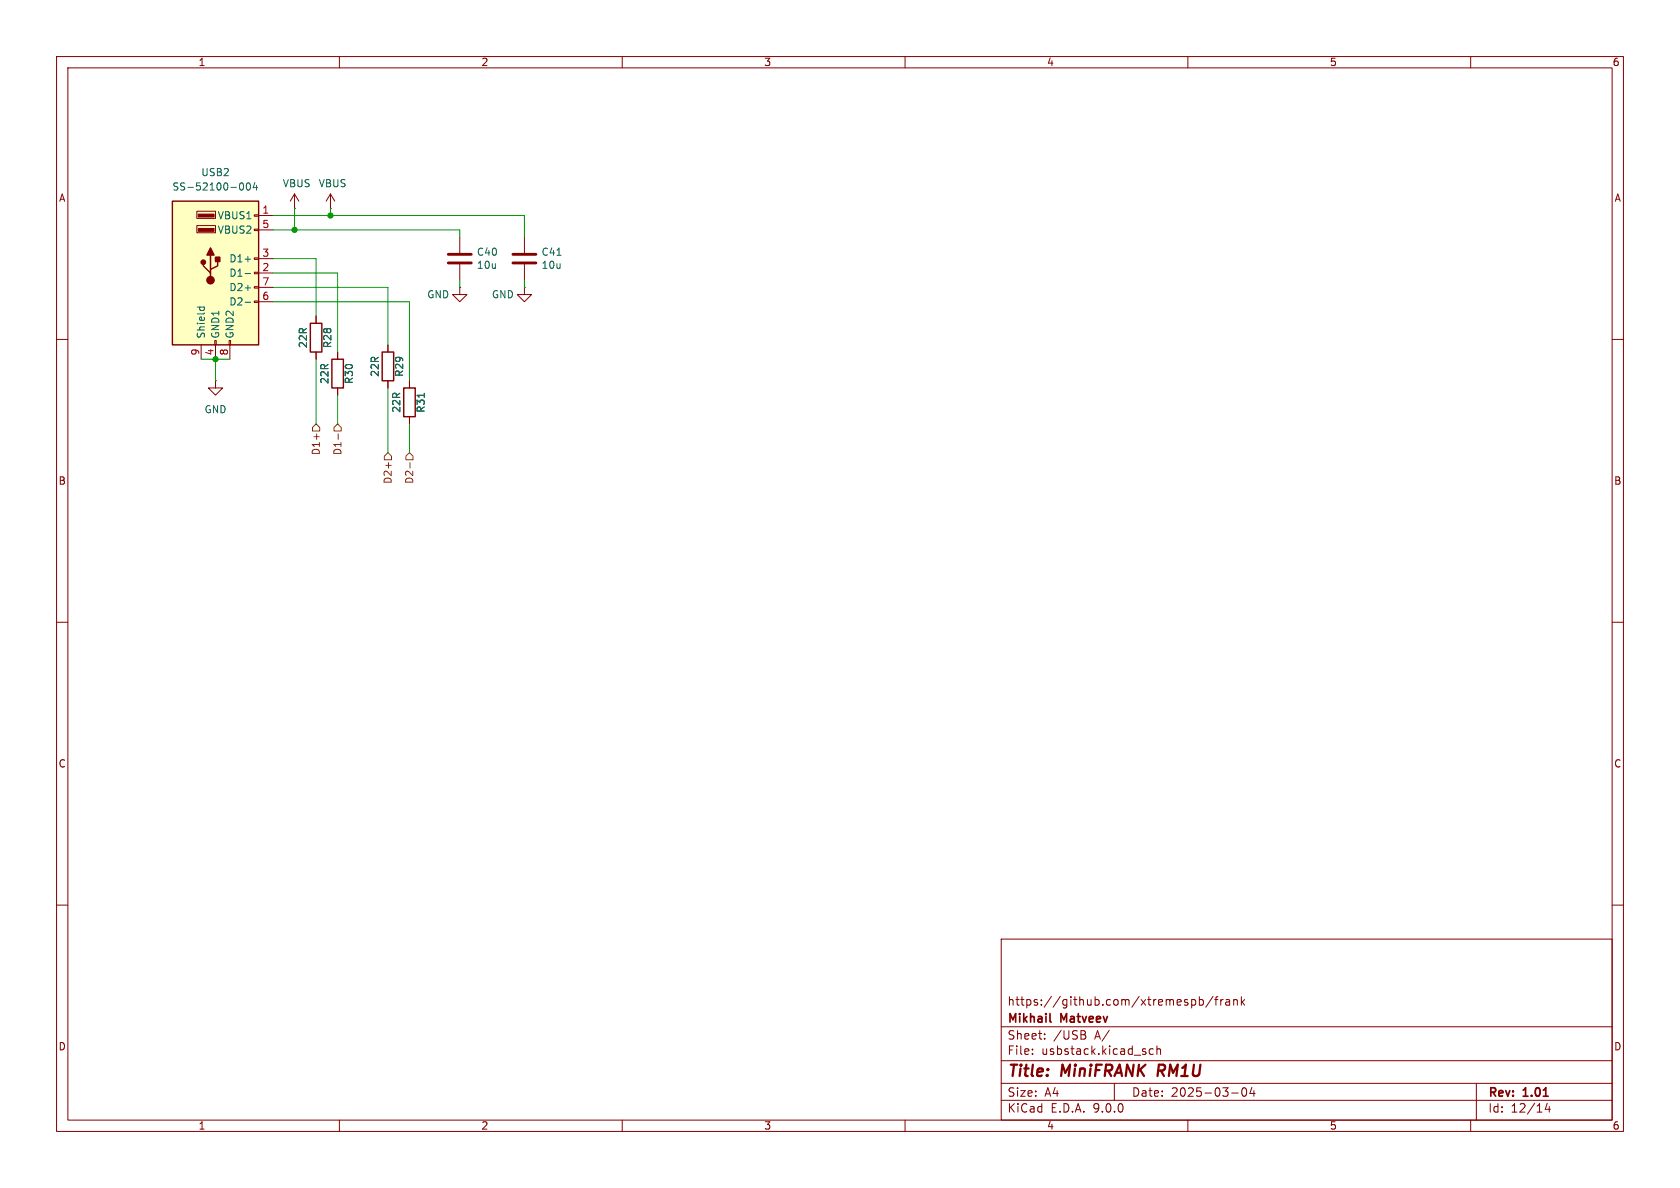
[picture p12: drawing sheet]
<svg xmlns="http://www.w3.org/2000/svg" width="297mm" height="210mm" viewBox="0 0 297 210" stroke-linecap="round" stroke-linejoin="round" font-family="sans-serif">
<g fill="none" stroke="#840000" stroke-width=".18">
<path d="M10 10h277v190h-277zM12 12h273v186h-273zM60 10v2M110 10v2M160 10v2M210 10v2M260 10v2M52.1 36.8h.1M52.1 34.3l-.8 1.3M52.1 34.3l.7 1.3M52.1 34.3v2.5M58.4 36.8h.1"/>
<path d="M58.4 34.3l-.7 1.3M58.4 34.3l.8 1.3M58.4 34.3v2.5M55.9 55.9v1.3M10 60h2M38.1 67.3v1.3h1.3l-1.3 1.3-1.3-1.3h1.3M38.1 67.3h.1M55.9 62.2v1.3M59.7 62.2v1.3M59.7 68.6v1.3M68.6 61v1.2M68.6 67.3v1.3"/>
<path d="M72.4 67.3v1.3M72.4 73.7v1.2M285 60h2M10 110h2M285 110h2M10 160h2M177 166h108v32h-108zM210.7 176.8l.4-.1 .3 .3v.4l-.2 .2h-.5M212 176.8l.5-.1 .2 .3v.4l-.1 .2h-.6M212 176.2v1.5M214.5 176.1l-1.3 2M214.7 176.7h.6"/>
<path d="M215.3 176.2l-.3 .2v1.3M215.8 176.7v1M216.2 176.7l-.2 .1-.2 .2M216.7 176.8h.6l.1 .9M217.4 177.1h-.5a.29 .29 0 0 0-.2 .3 .29 .29 0 0 0 .2 .3l.5-.1M218.1 176.8l.2-.1 .4 .1v.9M218.1 176.7v1M219.5 176.2v1.5M219.6 177.1l.4 .6M220 176.7l-.5 .6M285 160h2M60 198v2"/>
<path d="M110 198v2M160 198v2M177 194.5h108M177 191.5h108M177 187.5h108M177 181.5h108M182.5 186.3v.1M182.5 185.5v.1M184.7 183.6v.1M184.7 182.8v.1M191.6 182.9a.4 .4 0 0 1 .4 .4 .4 .4 0 0 1-.3 .4M191.7 182.3l.2 .2-.2 .3"/>
<path d="M197 191.5v3M203.9 185.5l-.4-.1-.3 .3v.4l.1 .2h.6M204.5 185.5l.2-.1 .4 .1 .1 .9M204.5 184.9v1.5M210 198v2M217.7 193.2h1.2M219.7 192.4l.2-.1a.81 .81 0 0 1 .6 .6 .81 .81 0 0 1-.3 .8l-.2 .1a.81 .81 0 0 1-.3-1.4zM221.3 192.2l-.3 1.1h.9M221.7 192.8v1M260 198v2M261 191.5v6.5M273.5 195l-.3 1.1h.9"/>
<path d="M273.9 195.6v1"/>
</g>
<path d="M204.9 188.2l-.3 2" fill="none" stroke="#840000" stroke-width=".4"/>
<path d="M185.6 180.5l.2 .2" fill="none" stroke="#840000" stroke-width=".3"/>
<path d="M54.9 57.2h2v5h-2zM58.7 63.5h2v5.1h-2zM67.6 62.2h2v5.1h-2zM71.4 68.6h2v5.1h-2z" fill="none" stroke="#840000" stroke-width=".25"/>
<path d="M75 69.5v.7" fill="none" stroke="#006464" stroke-width=".18"/>
<path d="M30.5 35.6h15.2v25.4h-15.2z" fill="#ffffc2"/>
<path d="M30.5 35.6h15.2v25.4h-15.2zM35.9 46.4v.6l1.3 1.3v.6M37.2 45.1v2.5M38.5 45.7v1.3l-1.3 .6v.7" fill="none" stroke="#840000" stroke-width=".25"/>
<g fill="#840000" stroke="#840000" stroke-width=".25">
<path d="M37.2 43.8l.6 1.3h-1.2z"/>
<path d="M38.1 45.5h.8v.7h-.8z"/>
<circle cx="35.9" cy="46.4" r=".38"/>
<circle cx="37.2" cy="49.5" r=".63"/>
</g>
<g fill="#840000" stroke="#840000" stroke-width=".18">
<path d="M35.1 37.8h2.7v.6h-2.7z"/>
<path d="M35.1 40.4h2.7v.5h-2.7z"/>
</g>
<g fill="none" stroke="#840000" stroke-width=".18">
<path d="M34.8 37.3h3.3v1.3h-3.3zM34.8 39.9h3.3v1.2h-3.3zM45 38h.7v.2h-.7zM45.7 38.1h2.6M45 40.5h.7v.3h-.7zM45 45.6h.7v.2h-.7zM45 48.1h.7v.3h-.7zM45 50.7h.7v.2h-.7zM45 53.2h.7v.3h-.7zM45.7 40.6h2.6M45.7 45.7h2.6M45.7 48.3h2.6"/>
<path d="M45.7 50.8h2.6M45.7 53.3h2.6M55.9 55.9v1.3M81.3 50.8v1.3h1.2l-1.2 1.2-1.3-1.2h1.3M81.3 50.8h.1M81.3 41.9v2.8M81.3 46.7v2.8M92.7 50.8v1.3h1.3l-1.3 1.2-1.3-1.2h1.3M92.7 50.8h.1M92.7 41.9v2.8M92.7 46.7v2.8M35.6 61v2.5"/>
<path d="M38 60.2h.2v.8h-.2zM38.1 61v2.5M40.5 60.2h.3v.8h-.3zM40.6 61v2.5M55.9 62.2v1.3M59.7 62.2v1.3M59.7 68.6v1.3M68.6 61v1.2M68.6 67.3v1.3M72.4 67.3v1.3M72.4 73.7v1.2"/>
</g>
<g fill="none" stroke="#006464" stroke-width=".18">
<path d="M42.3 32.8l.2-.3 .1-.2a.68 .68 0 0 1 .5 .7 .68 .68 0 0 1-.5 .6l-.1-.1-.2-.4M43.7 32.4l.1-.1a.68 .68 0 0 1 .5 .7 .68 .68 0 0 1-.5 .6 .84 .84 0 0 1-.1-1.2zM45.1 32.3l-.3 .9h.7M45.4 32.8v.8M34.9 54.3h1.2M35.4 54.3l-.1 .3M36.1 54.3v.3M43.3 45.8h1M43.3 48.4h1M43.3 50.9h1M43.3 53.4h1M98.5 45.1h.7"/>
<path d="M75 69.5v.7"/>
</g>
<path d="M79.2 45h4.1M79.2 46.5h4.1M90.7 45h4M90.7 46.5h4" fill="none" stroke="#840000" stroke-width=".51"/>
<path d="M55.9 74.9l.6 .7v.6h-1.3v-.6zM56 76.7v1M59.7 74.9l.6 .7v.6h-1.2v-.6zM59.8 76.7v1M68.6 80l.6 .6v.7h-1.3v-.7zM68.7 81.8v1M72.4 80l.6 .6v.7h-1.2v-.7zM72.5 81.8v1" fill="none" stroke="#725600" stroke-width=".18"/>
<g fill="none" stroke="#009600" stroke-width=".18">
<path d="M48.3 38.1h44.4v3.8M52.1 36.8v3.8M58.4 36.8v1.3M48.3 45.7h7.6v10.2M48.3 40.6h33v1.3M48.3 53.3h24.1v14M48.3 50.8h20.3v10.2M48.3 48.3h11.4v13.9M81.3 49.5v1.3M92.7 49.5v1.3M35.6 63.5h5M38.1 63.5v3.8"/>
<path d="M55.9 63.5v11.4M59.7 69.9v5M68.6 68.6v11.4M72.4 74.9v5.1"/>
</g>
<g fill="#009600" stroke="#009600" stroke-width=".18">
<circle cx="58.4" cy="38.1" r=".46"/>
<circle cx="52.1" cy="40.6" r=".46"/>
<circle cx="38.1" cy="63.5" r=".46"/>
</g>
<g font-size="2.8" fill="#840000">
<text x="178" y="190.9">Title:</text>
<text x="187.7" y="190.9">MiniFRANK</text>
<text x="205.5" y="190.9">RM1U</text>
</g>
<g font-size="2.1" fill="#840000">
<text x="178" y="178">https://github.com/xtremespb/frank</text>
<text x="178" y="184">Sheet:</text>
<text x="178" y="181.2">Mikhail</text>
<text x="186.2" y="184">/USB</text>
<text x="187.6" y="181.2">Matveev</text>
<text x="193.6" y="184">A/</text>
<text x="178" y="186.7">File:</text>
<text x="184.1" y="186.7">usbstack.kicad_sch</text>
<text x="178" y="196.9">KiCad</text>
<text x="178" y="194.1">Size:</text>
<text x="184.7" y="194.1">A4</text>
<text x="185.7" y="196.9">E.D.A.</text>
<text x="193.3" y="196.9">9.0.0</text>
<text x="200" y="194.1">Date:</text>
<text x="207" y="194.1">2025-03-04</text>
<text x="263" y="194.3">Rev:</text>
<text x="263" y="196.9">Id:</text>
<text x="267.1" y="196.9">12/14</text>
<text x="269.4" y="194.3">1.01</text>
</g>
<g font-size="1.8" fill="#840000">
<text x="35" y="11.9">1</text>
<text x="85" y="11.9">2</text>
<text x="135" y="11.9">3</text>
<text x="185" y="11.9">4</text>
<text x="235" y="11.9">5</text>
<text x="285" y="11.9">6</text>
<text x="10.3" y="35.9">A</text>
<text x="285.3" y="35.9">A</text>
<text x="10.3" y="85.9">B</text>
<text x="285.3" y="85.9">B</text>
<text x="10.3" y="135.9">C</text>
<text x="285.3" y="135.9">C</text>
<text x="10.3" y="185.9">D</text>
<text x="285.3" y="185.9">D</text>
<text x="35" y="199.9">1</text>
<text x="85" y="199.9">2</text>
<text x="135" y="199.9">3</text>
<text x="185" y="199.9">4</text>
<text x="235" y="199.9">5</text>
<text x="285" y="199.9">6</text>
</g>
<g font-size="1.8" fill="#006464">
<text x="30.4" y="33.9">SS-52100-004</text>
<text x="35.5" y="31.3">USB2</text>
<text x="49.9" y="33.3">VBUS</text>
<text x="56.3" y="33.3">VBUS</text>
<text x="38.4" y="39">VBUS1</text>
<text x="38.4" y="41.5">VBUS2</text>
<text x="40.4" y="46.6">D1+</text>
<text x="84.2" y="45.4">C40</text>
<text x="84.2" y="47.7">10u</text>
<text x="95.6" y="45.4">C41</text>
<text x="95.6" y="47.7">10u</text>
<text x="40.4" y="49.1">D1-</text>
<text x="40.4" y="51.7">D2+</text>
<text x="75.4" y="52.9">GND</text>
<text x="86.9" y="52.9">GND</text>
<text x="36.4" y="59.9" transform="rotate(-90 36.4 59.9)">Shield</text>
<text x="39" y="59.9" transform="rotate(-90 39 59.9)">GND1</text>
<text x="40.4" y="54.2">D2-</text>
<text x="41.5" y="59.9" transform="rotate(-90 41.5 59.9)">GND2</text>
<text x="54.5" y="61.6" transform="rotate(-90 54.5 61.6)">22R</text>
<text x="58.8" y="61.6" transform="rotate(-90 58.8 61.6)">R28</text>
<text x="58.3" y="68" transform="rotate(-90 58.3 68)">22R</text>
<text x="62.6" y="68" transform="rotate(-90 62.6 68)">R30</text>
<text x="67.2" y="66.7" transform="rotate(-90 67.2 66.7)">22R</text>
<text x="71.5" y="66.7" transform="rotate(-90 71.5 66.7)">R29</text>
<text x="36.1" y="73.3">GND</text>
<text x="71" y="73.1" transform="rotate(-90 71 73.1)">22R</text>
<text x="75.3" y="73.1" transform="rotate(-90 75.3 73.1)">R31</text>
</g>
<g font-size="1.8" fill="#a90000">
<text x="46.3" y="37.8">1</text>
<text x="46.3" y="40.4">5</text>
<text x="46.3" y="45.5">3</text>
<text x="46.3" y="48">2</text>
<text x="46.3" y="50.5">7</text>
<text x="46.3" y="53.1">6</text>
<text x="35.3" y="62.9" transform="rotate(-90 35.3 62.9)">9</text>
<text x="37.8" y="62.9" transform="rotate(-90 37.8 62.9)">4</text>
<text x="40.4" y="62.9" transform="rotate(-90 40.4 62.9)">8</text>
</g>
<g font-size="1.8" fill="#725600">
<text x="56.7" y="80.6" transform="rotate(-90 56.7 80.6)">D1+</text>
<text x="60.6" y="80.6" transform="rotate(-90 60.6 80.6)">D1-</text>
<text x="69.4" y="85.6" transform="rotate(-90 69.4 85.6)">D2+</text>
<text x="73.3" y="85.6" transform="rotate(-90 73.3 85.6)">D2-</text>
</g>
</svg>
